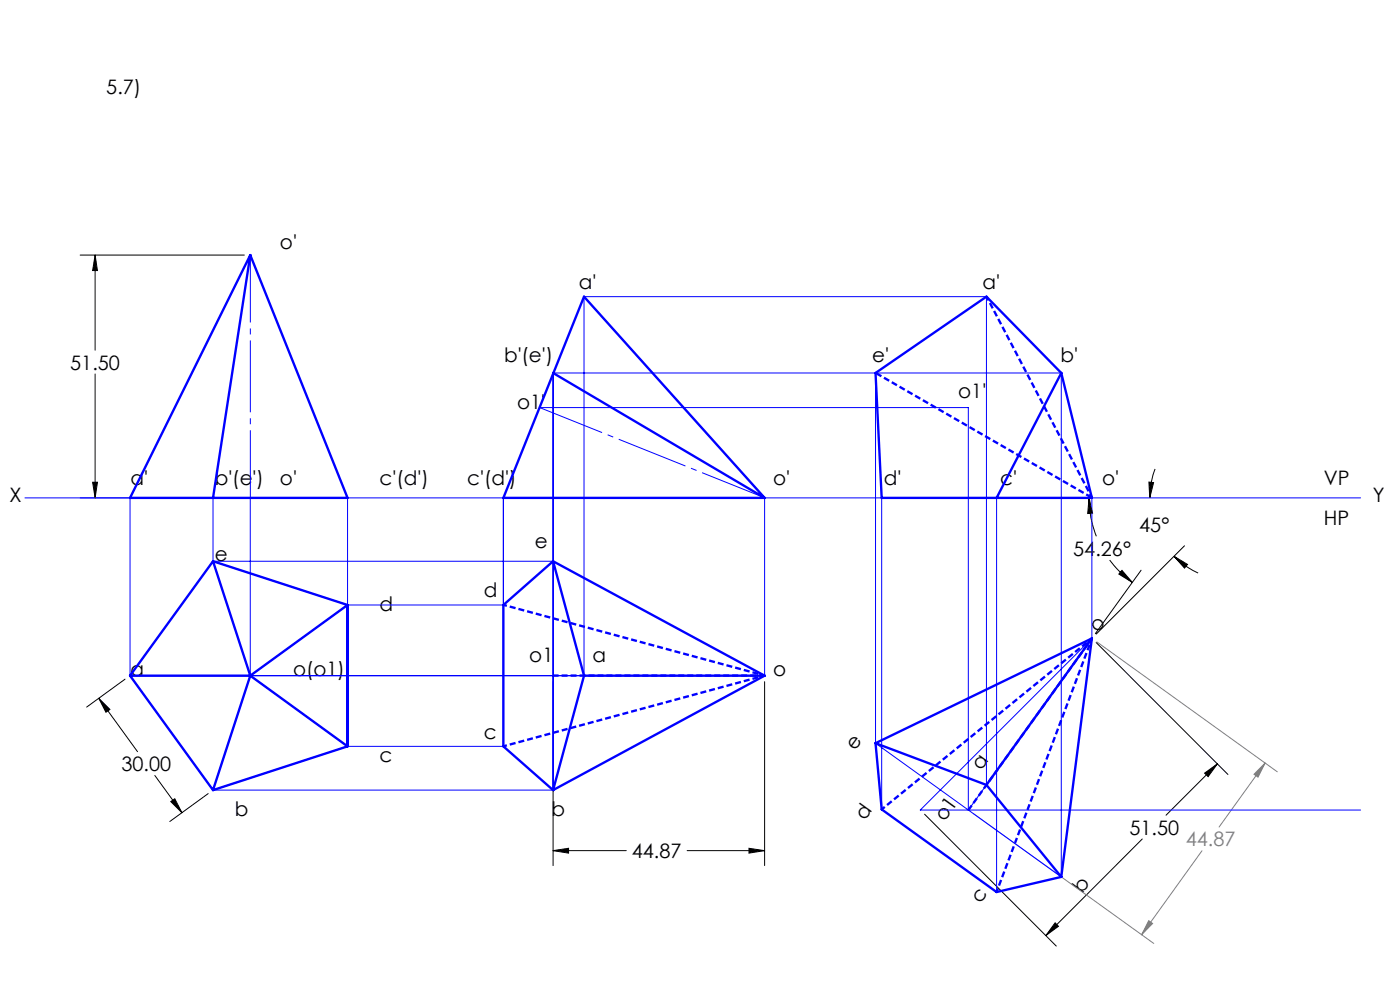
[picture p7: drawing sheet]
<svg xmlns="http://www.w3.org/2000/svg" width="297mm" height="210mm" viewBox="0 0 297 210" stroke-linecap="round" stroke-linejoin="round" font-family="sans-serif">
<g fill="none" stroke="#000" stroke-width=".21">
<path d="M17 54.1h34.8M20.2 54.1v20.2M20.2 54.1l.5 3.3h-1.1zM20.2 79.3v26.3M245 99.5a16.9 16.9 0 0 0-1.1 6.1M17 105.6h34.8M19.6 102.3h1.1l-.5 3.3zM231 105.6l.8 3.3h-1zM231 105.6a21.8 21.8 0 0 0 1.6 8.2M235.4 118.8a22.9 22.9 0 0 0 4.8 4.7M243.7 102.3l1 .1-.8 3.2zM249.1 118l2.8 1.7-.6 .8z"/>
<path d="M249.1 118a17.6 17.6 0 0 0 5.1 3.6M251.3 115.8l-18.7 18.7M232.6 136.3l27.9 28M238 121l2.2 2.5-2.9-1.7zM242.1 121l-9.7 13.4M21 148.1l8.2 11.3M21 148.1l2.3 2.4-.8 .6zM26.5 144.1l-8.1 5.9M117.3 144.6v39M162.2 144.6v39M32.8 164.5l5.8 7.9M36.2 170l.9-.6 1.5 3z"/>
<path d="M44.2 168.3l-8.2 6M158.9 179.9l3.3 .5-3.3 .6zM196.1 172.7l28 28M242.3 178l-20.4 20.5M255.6 164l2.7-2-2 2.7zM258.3 162l-10.9 10.9M117.3 180.4h15.6M117.3 180.4l3.3-.5v1.1zM145.8 180.4h16.4M223.8 195.7l.7 .8-2.6 2z"/>
</g>
<path d="M232.7 136.2l38.3 27.5M206.5 172.6l38.3 27.5M268.4 161.8l-9.8 13.6M268.4 161.8l-1.5 3-.9-.6zM243.7 195.3l.8 .6-2.3 2.4zM255 180.5l-12.8 17.8" fill="none" stroke="#808080" stroke-width=".21"/>
<path d="M53.1 105.6v-51.5" fill="none" stroke="#00f" stroke-width=".21" stroke-dasharray="15.2 1.3 1.3 1.3" stroke-dashoffset=".9" stroke-linecap="butt"/>
<path d="M114.5 86.4l47.7 19.2" fill="none" stroke="#00f" stroke-width=".21" stroke-dasharray="15.2 1.3 1.3 1.3" stroke-dashoffset="1" stroke-linecap="butt"/>
<path d="M117.3 143.3h44.9M205.5 171.8l26.2-36.4" fill="none" stroke="#00f" stroke-width=".5" stroke-dasharray="1.3 .6" stroke-dashoffset=".1" stroke-linecap="butt"/>
<path d="M106.8 128.3l55.4 15M106.8 158.3l55.4-15M187.1 171.7l44.6-36.3M211.4 189.2l20.3-53.8" fill="none" stroke="#00f" stroke-width=".5" stroke-dasharray="1.3 .6" stroke-dashoffset=".5" stroke-linecap="butt"/>
<path d="M209.3 62.9l22.4 42.7" fill="none" stroke="#00f" stroke-width=".5" stroke-dasharray="1.3 .6" stroke-dashoffset=".3" stroke-linecap="butt"/>
<path d="M185.8 79.1l45.9 26.5" fill="none" stroke="#00f" stroke-width=".5" stroke-dasharray="1.3 .6" stroke-dashoffset="-.1" stroke-linecap="butt"/>
<g fill="none" stroke="#00f" stroke-width=".21">
<path d="M123.9 62.9l38.3 42.7v37.7h-134.6M123.9 62.9v80.4M123.9 62.9h85.4v103.6M185.7 79.1v78.5l39.4 28.4v-106.9h-107.8v88.5h-72.1M114.4 86.5h91v85.3l26.2-36.4M5.3 105.6h283.3M45.2 119.1l28.5 9.2M45.2 119.1l-17.6 24.2M45.2 105.6v13.5M45.2 119.1l7.9 24.2M45.2 119.1h72.1M53.1 105.6v37.7"/>
<path d="M106.8 105.6v52.7h-33.1M187 105.6v66.1M211.4 105.6v83.6M231.6 105.6v29.8M73.7 128.3l-20.6 15M73.7 128.3h33.1M231.6 135.4l-36.4 36.4h93.4M27.6 143.3v-37.7l25.5-51.5 20.6 51.5v52.7M27.6 143.3l17.6 24.3M53.1 143.3l20.6 15M53.1 143.3l-7.9 24.3M73.7 158.3l-28.5 9.3"/>
</g>
<g fill="none" stroke="#00f" stroke-width=".5">
<path d="M53.1 54.1l-7.9 51.5M53.1 54.1l20.6 51.5h-46.1zM117.3 79.1l44.9 26.5M123.9 62.9l38.3 42.7h-55.4zM185.7 79.1l23.6-16.2 15.8 16.2 6.5 26.5h-44.6zM225.1 79.1l-13.7 26.5M45.2 119.1l-17.6 24.2M45.2 119.1l28.5 9.2M45.2 119.1l7.9 24.2M117.3 119.1l-10.5 9.2v30l10.5 9.3M117.3 119.1l6.6 24.2M117.3 119.1l44.9 24.2"/>
<path d="M73.7 128.3v30M73.7 128.3l-20.6 15M231.6 135.4l-6.5 50.6M231.6 135.4l-22.3 31.1M231.6 135.4l-45.9 22.2M27.6 143.3l17.6 24.3M27.6 143.3h25.5M53.1 143.3l-7.9 24.3M53.1 143.3l20.6 15M73.7 158.3l-28.5 9.3M123.9 143.3h38.3M123.9 143.3l-6.6 24.3"/>
<path d="M162.2 143.3l-44.9 24.3M185.7 157.6l1.3 14.1 24.4 17.5 13.7-3.2M185.7 157.6l23.6 8.9M209.3 166.5l15.8 19.5"/>
</g>
<path d="M21 148.1l2.3 2.4-.8 .6zM36.2 170l.9-.6 1.5 3zM20.2 54.1l.5 3.3h-1.1zM19.6 102.3h1.1l-.5 3.3zM255.6 164l2.7-2-2 2.7zM223.8 195.7l.7 .8-2.6 2zM243.7 102.3l1 .1-.8 3.2zM249.1 118l2.8 1.7-.6 .8zM158.9 179.9l3.3 .5-3.3 .6zM117.3 180.4l3.3-.5v1.1zM231 105.6l.8 3.3h-1zM238 121l2.2 2.5-2.9-1.7z" fill="#000"/>
<path d="M268.4 161.8l-1.5 3-.9-.6zM243.7 195.3l.8 .6-2.3 2.4z" fill="#808080"/>
<g font-size="4.2">
<text x="22.5" y="20">5.7)</text>
<text x="59.4" y="52.9">o'</text>
<text x="122.8" y="61.2">a'</text>
<text x="208.4" y="61.2">a'</text>
<text x="106.9" y="76.8">b'(e')</text>
<text x="185" y="76.8">e'</text>
<text x="225" y="76.8">b'</text>
<text x="14.9" y="78.4">51.50</text>
<text x="109.7" y="86.9">o1'</text>
<text x="203.3" y="84.3">o1'</text>
<text x="2" y="106.5">X</text>
<text x="27.7" y="103">a'</text>
<text x="45.6" y="103">b'(e')</text>
<text x="59.4" y="103">o'</text>
<text x="80.5" y="103">c'(d')</text>
<text x="99.1" y="103">c'(d')</text>
<text x="164" y="103">o'</text>
<text x="187.5" y="103">d'</text>
<text x="212.2" y="103">c'</text>
<text x="233.8" y="103">o'</text>
<text x="280.8" y="103">VP</text>
<text x="291.2" y="106.5">Y</text>
<text x="241.7" y="112.8">45°</text>
<text x="280.8" y="111.3">HP</text>
<text x="45.6" y="119.1">e</text>
<text x="113.5" y="116.3">e</text>
<text x="227.7" y="117.9">54.26°</text>
<text x="80.5" y="129.6">d</text>
<text x="102.7" y="126.6">d</text>
<text x="233" y="134.2" transform="rotate(-54 233 134.2)">o</text>
<text x="27.7" y="143.5">a</text>
<text x="62.2" y="143.5">o(o1)</text>
<text x="112.3" y="140.4">o1</text>
<text x="125.7" y="140.4">a</text>
<text x="164" y="143.5">o</text>
<text x="80.5" y="161.7">c</text>
<text x="102.7" y="156.8">c</text>
<text x="181.4" y="159.4" transform="rotate(-54 181.4 159.4)">e</text>
<text x="25.7" y="163.5">30.00</text>
<text x="208.2" y="163.5" transform="rotate(-54 208.2 163.5)">a</text>
<text x="49.8" y="173.1">b</text>
<text x="117" y="173.1">b</text>
<text x="183.5" y="174.2" transform="rotate(-54 183.5 174.2)">d</text>
<text x="200.3" y="174.4" transform="rotate(-54 200.3 174.4)">o1</text>
<text x="239.6" y="177">51.50</text>
<text x="134" y="182">44.87</text>
<text x="208" y="191.8" transform="rotate(-54 208 191.8)">c</text>
<text x="229.6" y="189.7" transform="rotate(-54 229.6 189.7)">b</text>
</g>
<text font-size="4.2" fill="#808080" x="251.5" y="179.5">44.87</text>
</svg>
